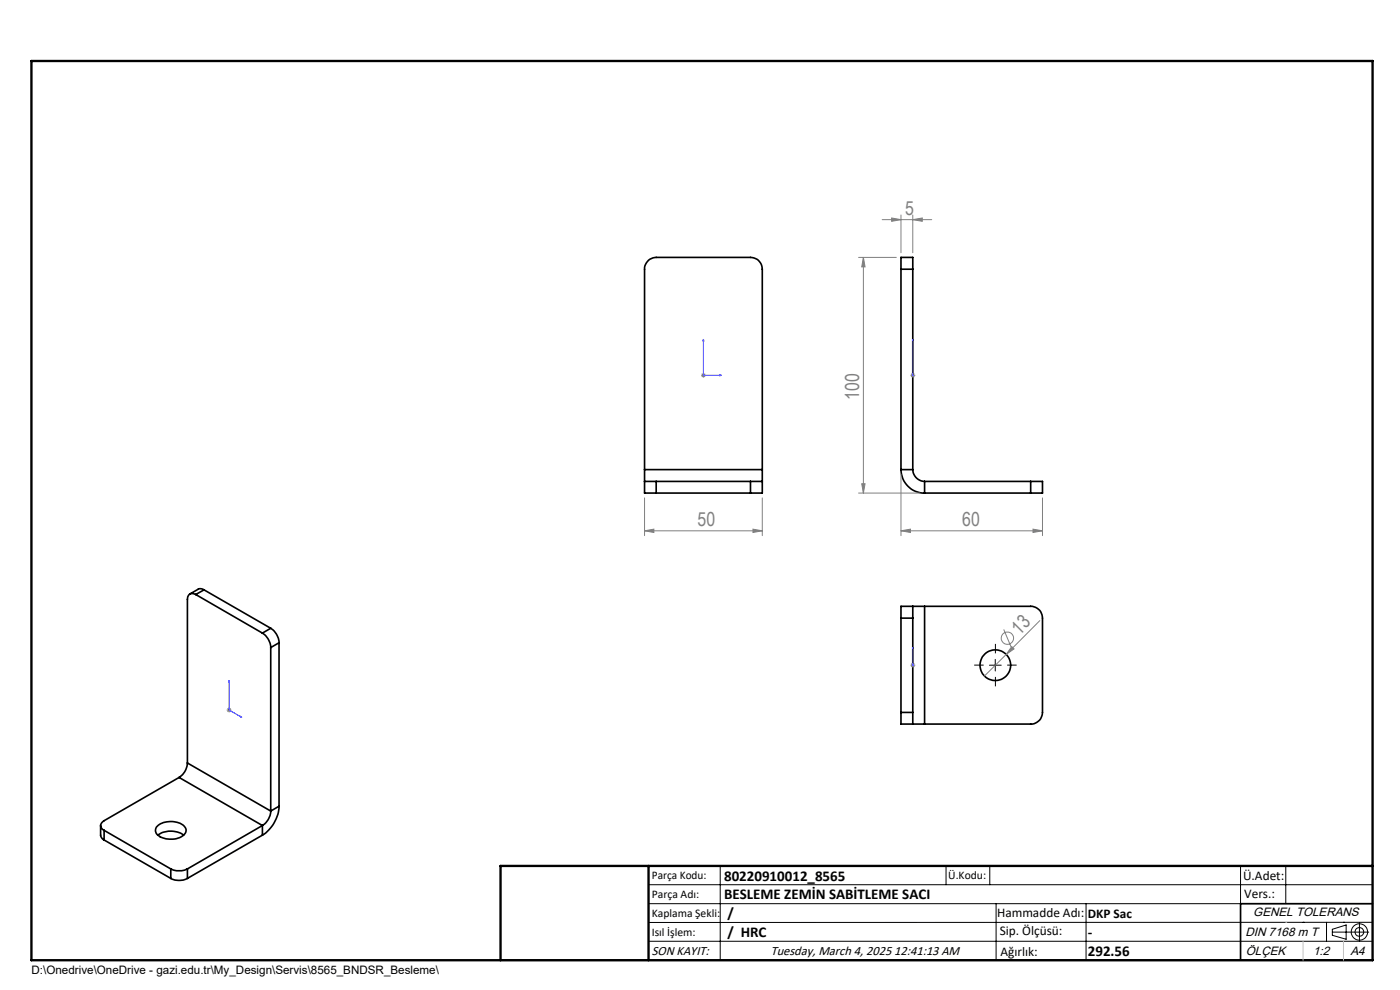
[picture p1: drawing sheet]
<svg xmlns="http://www.w3.org/2000/svg" width="297mm" height="210mm" viewBox="0 0 297 210" stroke-linecap="round" stroke-linejoin="round" font-family="sans-serif">
<g fill="none" stroke="#000" stroke-width=".35">
<path d="M191.1 57.1v-2.5h2.5v2.5M191.1 57.1h2.5M191.1 57.1v42.5M193.6 57.1v42.5M136.7 99.6v2.5M136.7 99.6v-42.5a2.51 2.51 0 0 1 2.5-2.5h20a2.46 2.46 0 0 1 2.5 2.5v42.5M136.7 99.6h25M161.7 99.6v2.5M191.1 99.6a5 5 0 0 0 5 5M191.1 99.6h2.5M193.6 99.6a2.58 2.58 0 0 0 2.5 2.5M136.7 102.1v2.5h2.5"/>
<path d="M136.7 102.1h2.5M139.2 104.6h20M139.2 102.1h20M139.2 102.1v2.5M159.2 102.1h2.5M159.2 102.1v2.5M161.7 102.1v2.5h-2.5M196.1 102.1v2.5M196.1 104.6h22.6M196.1 102.1h22.6M218.7 102.1h2.5v2.5h-2.5M218.7 102.1v2.5"/>
<path d="M41.5 126.1a1.09 1.09 0 0 0-1.2-.1 1.09 1.09 0 0 0-.5 1.1v34.7M41.5 126.1l14.2 8.2M43.3 125.1l-1-.2-2 1.1M43.3 125.1l-1.8 1M43.3 125.1l14.1 8.2M55.7 134.3a3.8 3.8 0 0 1 1.7 3.1M57.4 133.3a3.8 3.8 0 0 1 1.8 3M57.4 133.3l-1.7 1M57.4 137.4v34.6M59.2 136.3l-1.8 1.1M59.2 136.3v34.7M191.1 131.1v20"/>
<path d="M191.1 131.1h2.5M193.6 128.6v2.5M193.6 128.6h-2.5v2.5M193.6 128.6h2.5M193.6 131.1v20M196.1 128.6h22.6a2.51 2.51 0 0 1 2.5 2.5v20a2.46 2.46 0 0 1-2.5 2.5h-22.6M196.1 128.6v25M191.1 151.1v2.5h2.5M191.1 151.1h2.5M193.6 151.1v2.5M193.6 153.6h2.5M21.3 175.1v2.2l.4 .6 .4 .3"/>
<path d="M22.1 176.1l14.1 8.2M22.1 176.1v2.1M22.1 178.2l14.1 8.1M33.2 175.4a4.4 4.4 0 0 1 6.1 .1 1.69 1.69 0 0 1-1.6 2.3 4.3 4.3 0 0 1-4.6-1.1l-.1-.6zM33.5 177.2a4.8 4.8 0 0 1 5.4 0M38 164.9l-15.9 9.2a1.07 1.07 0 0 0-.8 1 1.07 1.07 0 0 0 .8 1M38 164.9l17.7 10.2M39.8 161.8a3.9 3.9 0 0 1-1.8 3.1M39.8 161.8l17.6 10.2M55.7 175.1l-15.9 9.2M55.7 175.1v2.1M55.7 177.2l-15.9 9.1"/>
<path d="M57.4 172a3.9 3.9 0 0 1-1.7 3.1M59.2 171a7.8 7.8 0 0 1-3.5 6.2M59.2 171l-1.8 1M36.2 184.3a4.2 4.2 0 0 0 3.6 0M36.2 186.3a3.9 3.9 0 0 0 3.6 0M36.2 184.3v2M39.8 184.3v2M291.2 191.7h-28v12M106.2 203.7h185"/>
<circle cx="211.2" cy="141.1" r="3.3"/>
</g>
<g fill="none" stroke="#808080" stroke-width=".21">
<path d="M182.1 54.6h8M183.2 54.6l.3 2h-.7zM183.2 54.6v50M187.1 46.6h10.6M189.2 46.2l1.9 .4-1.9 .3zM191.1 45.6v8M193.6 46.6l2.1-.4v.7zM193.6 45.6v8M148.7 79.6h1M148.9 79.3l.7 .7M149.2 79.1v1M149.6 79.3l-.7 .7"/>
<path d="M193.1 79.6h1.1M193.3 79.3l.7 .7M193.6 79.1v1M194 79.3l-.7 .7M136.7 112.6l2-.4v.8zM136.7 105.6v8M136.7 112.6h25M159.7 112.2l2 .4-2 .4zM161.7 105.6v8M182.1 104.6h13.1M182.8 102.6h.7l-.3 2zM191.1 112.6l2-.4v.8z"/>
<path d="M191.1 112.6h30.1M191.1 100.6v13M219.1 112.2l2.1 .4-2.1 .4zM221.2 105.6v8M212.9 133.5l1.6 3.7M213.5 138.8l-4.7 4.6M214.6 137.2l.5 .4-1.6 1.2zM220.6 131.6l-7.1 7.2M48.1 150.6h1M48.3 150.3l.7 .7M48.6 150.1v1M49 150.3l-.7 .7"/>
<path d="M193.1 141.1h1.1M193.3 140.7l.7 .8M193.6 140.6v1M194 140.7l-.7 .8"/>
<circle cx="213.7" cy="135.4" r="1.31"/>
</g>
<g fill="none" stroke="#000" stroke-width=".21">
<path d="M211.1 139.9v2.4M209.9 141.1h2.5M137.6 187.7h153.6M137.6 191.7h153.6M137.6 199.7h153.6M152.8 183.7v20M200.7 183.7v4M210 183.7v4M211.3 191.7v12M230.4 191.7v12M263.2 183.7v20M272.8 183.7v8"/>
<path d="M276.4 195.6h.1M281.4 195.6v4.1M282.6 197.7h7.8M282.6 197.1l3-.9v3l-3-.8zM285 195.6h.1M288.4 195.8v3.8M291.2 195.6l-153.6 .1"/>
<circle cx="288.4" cy="197.7" r="1.74"/>
<circle cx="288.4" cy="197.7" r=".93"/>
</g>
<g fill="none" stroke="#00f" stroke-width=".21">
<path d="M149.2 71.9l.1 .4h-.2zM149.2 71.9v7.7h3.9M152.7 79.5l.4 .1-.4 .1zM193.6 79.5v.2zM193.6 71.9v.4v-.4M193.6 79.6h.1M193.6 71.9v7.7M193.6 137.3v.3v-.3M193.6 137.3v3.8M48.6 144.3v.4zM48.6 144.3v6.3l2.7 1.6M51 152l.3 .2-.3-.1z"/>
<path d="M193.6 141v.2zM193.6 141.1h.1"/>
</g>
<path d="M211.2 138.6v-2M208.7 141.1h-2M211.2 143.6v2M213.7 141.1h2" fill="none" stroke="#000" stroke-width=".21" stroke-dasharray="15.2 1.3 1.3 1.3" stroke-linecap="butt"/>
<path d="M6.7 12.9h284.5v190.8h-284.5zM137.6 183.7v20M291.2 183.7h-185v20" fill="none" stroke="#000" stroke-width=".5"/>
<path d="M272.8 195.6h.1M276.4 199.7v4M285 199.7v4" fill="none" stroke="#c0c0c0" stroke-width=".21"/>
<g fill="#00f">
<path d="M193.6 79.5v.2zM193.6 71.9v.4z"/>
<path d="M193.6 137.3v.3zM193.6 141v.2z"/>
<path d="M152.7 79.5l.4 .1-.4 .1zM149.2 71.9l.1 .4h-.2z"/>
<path d="M51 152l.3 .2-.3-.1zM48.6 144.3v.4z"/>
</g>
<g fill="#808080">
<path d="M214.6 137.2l.5 .4-1.6 1.2z"/>
<path d="M159.7 112.2l2 .4-2 .4zM136.7 112.6l2-.4v.8z"/>
<path d="M189.2 46.2l1.9 .4-1.9 .3zM193.6 46.6l2.1-.4v.7zM191.1 112.6l2-.4v.8zM219.1 112.2l2.1 .4-2.1 .4z"/>
<path d="M183.2 54.6l.3 2h-.7zM182.8 102.6h.7l-.3 2z"/>
</g>
<g font-size="4.1" fill="#808080">
<text x="192" y="45.7">5</text>
<text x="182.2" y="84.8" transform="rotate(-90 182.2 84.8)">100</text>
<text x="148" y="111.7">50</text>
<text x="204.1" y="111.7">60</text>
<text x="216.2" y="134.8" transform="rotate(-45 216.2 134.8)">13</text>
</g>
<g font-size="3.2">
<text x="153.6" y="190.8">BESLEME ZEMİN SABİTLEME SACI</text>
<text x="153.6" y="186.8">80220910012_8565</text>
<text x="154.3" y="194.8">/</text>
<text x="154.3" y="198.8">/ HRC</text>
<text x="230.8" y="198.7">-</text>
<text x="230.8" y="202.8">292.56</text>
</g>
<g font-size="2.8">
<text x="263.7" y="186.7">Ü.Adet:</text>
<text x="263.9" y="190.5">Vers.:</text>
<text x="211.5" y="194.5">Hammadde Adı:</text>
<text x="230.8" y="194.7">DKP Sac</text>
<text x="138.3" y="202.6">SON KAYIT:</text>
<text x="163.5" y="202.6">Tuesday, March 4, 2025 12:41:13 AM</text>
<text x="212.1" y="198.4">Sip. Ölçüsü:</text>
<text x="212.2" y="202.7">Ağırlık:</text>
</g>
<g font-size="2.6">
<text x="265.9" y="194.4">GENEL TOLERANS</text>
<text x="264.2" y="198.5">DIN 7168 m T</text>
<text x="264.3" y="202.6">ÖLÇEK</text>
<text x="278.5" y="202.6">1:2</text>
<text x="286.5" y="202.6">A4</text>
</g>
<g font-size="2.5">
<text x="138.3" y="186.4">Parça Kodu:</text>
<text x="138.3" y="190.5">Parça Adı:</text>
<text x="201.2" y="186.5">Ü.Kodu:</text>
<text x="138.3" y="194.5">Kaplama Şekli:</text>
<text x="138.3" y="198.6">Isıl İşlem:</text>
<text x="6.7" y="206.7">D:\Onedrive\OneDrive - gazi.edu.tr\My_Design\Servis\8565_BNDSR_Besleme\</text>
</g>
</svg>
